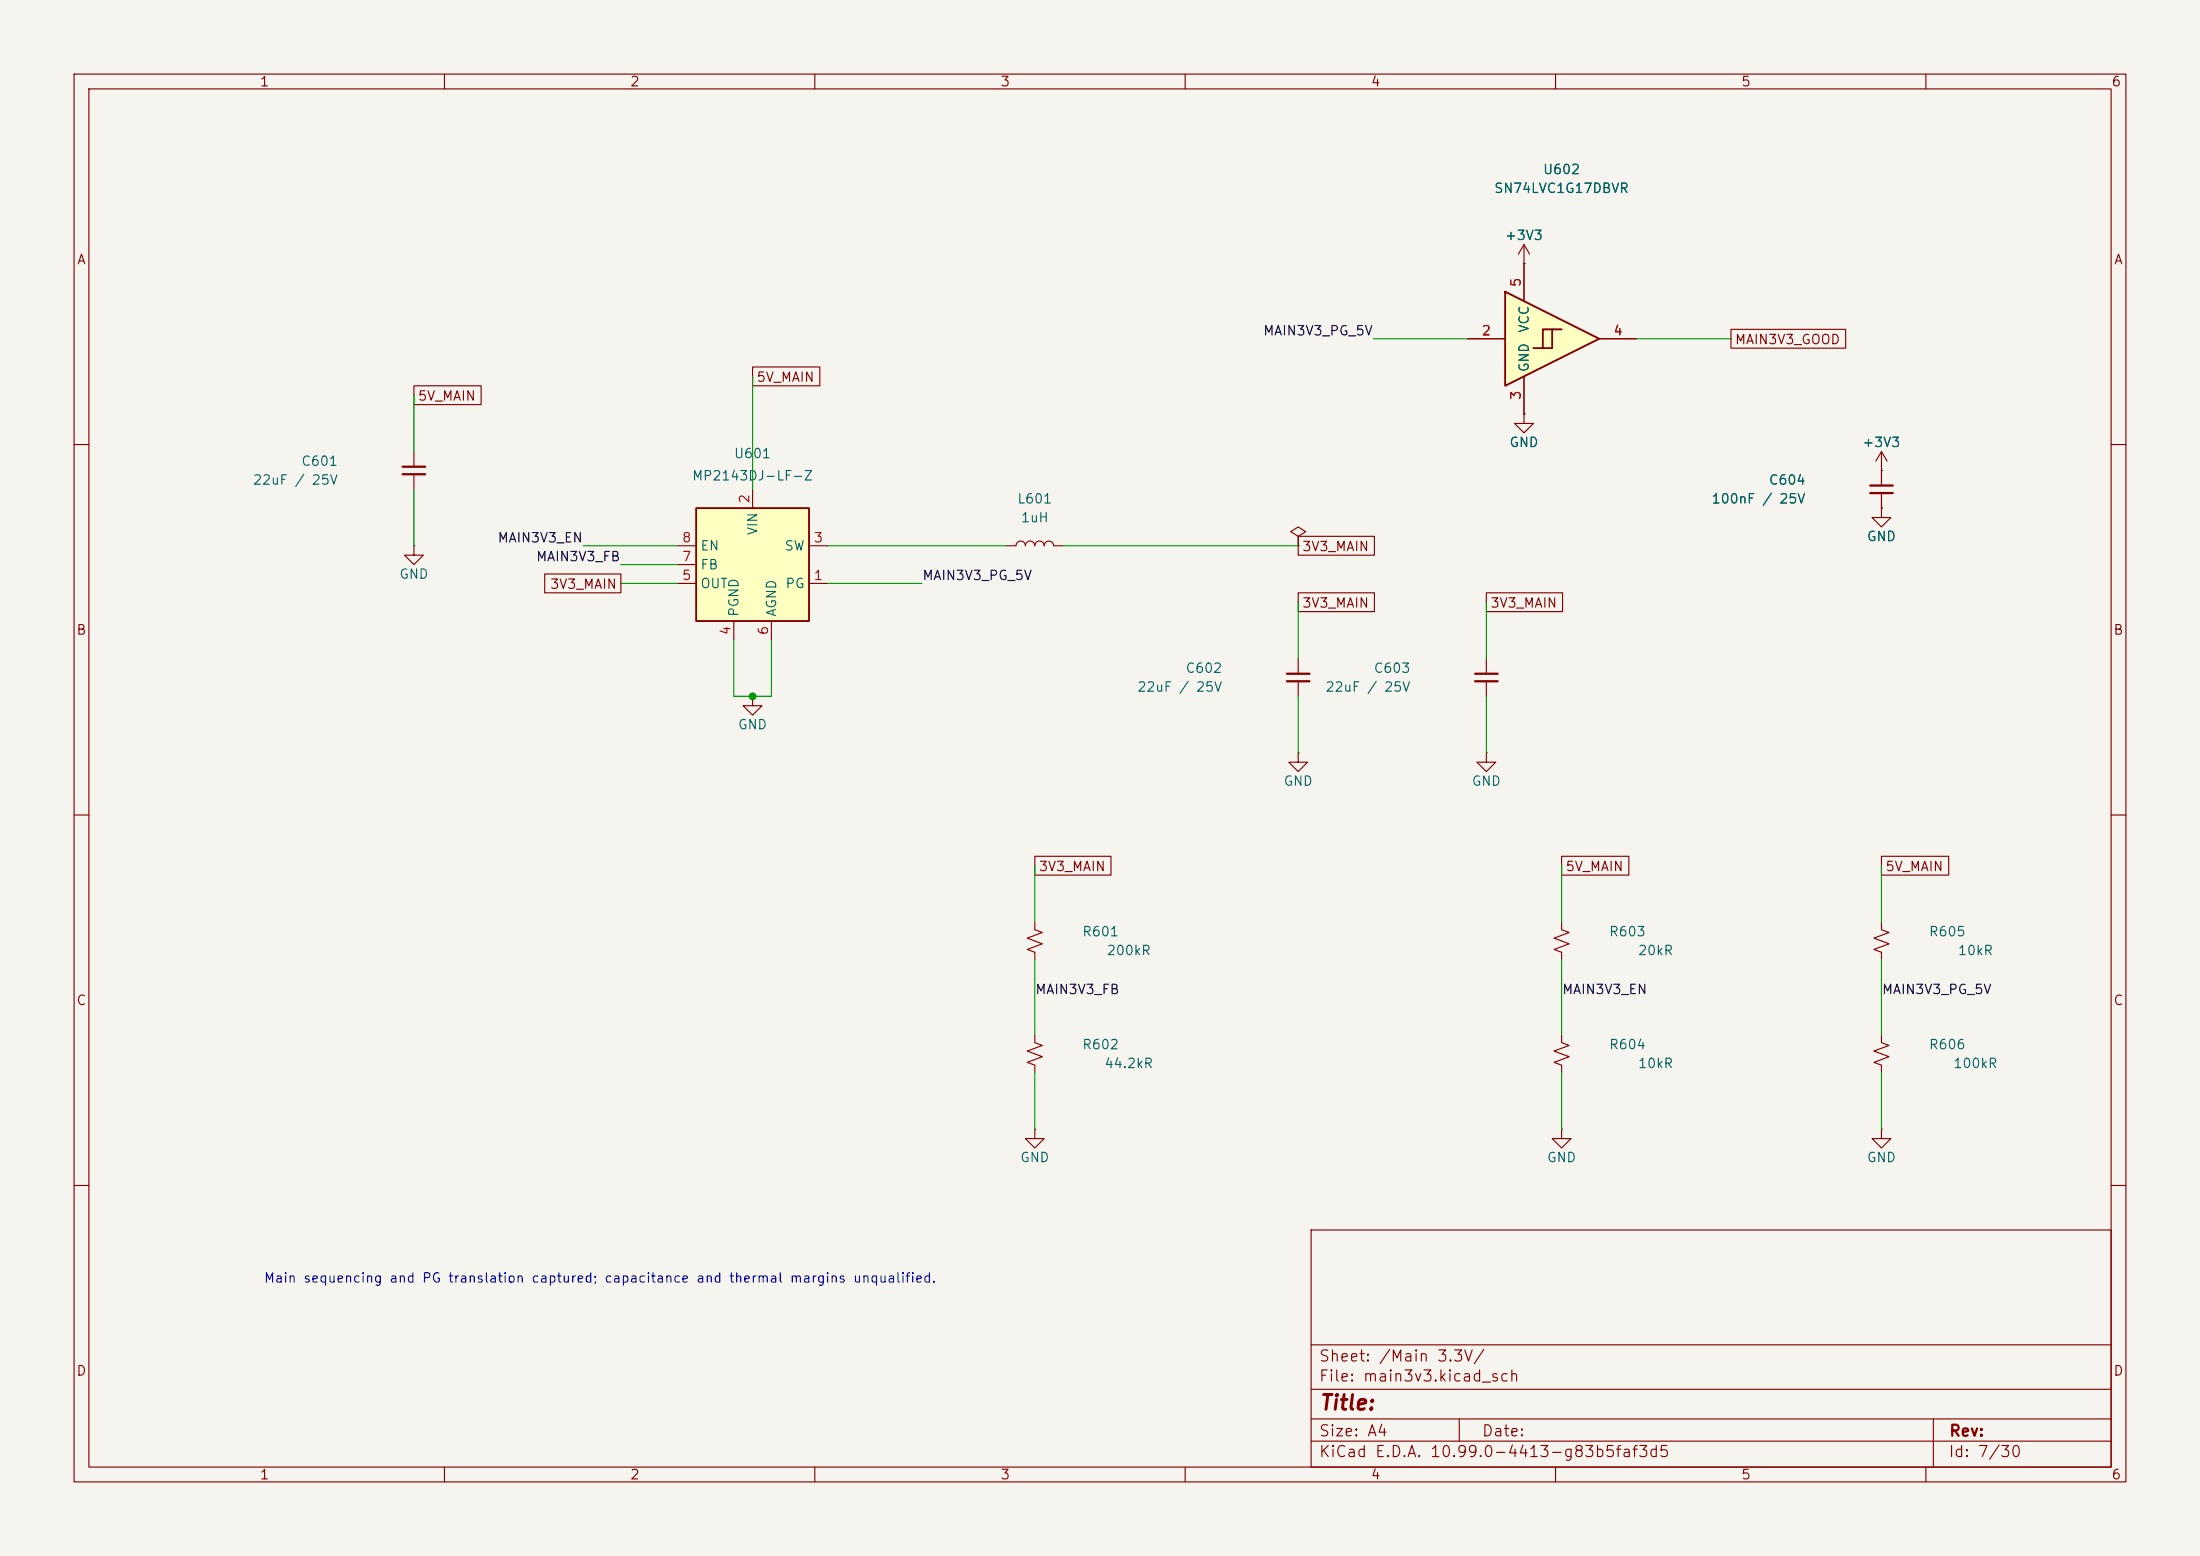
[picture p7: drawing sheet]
<svg xmlns="http://www.w3.org/2000/svg" width="297mm" height="210mm" viewBox="0 0 297 210" stroke-linecap="round" stroke-linejoin="round" font-family="sans-serif">
<path d="M0 0h297v210h-297z" fill="#f5f4ef" stroke="#f5f4ef" stroke-width=".14"/>
<g fill="none" stroke="#840000" stroke-width=".15">
<path d="M10 10h277v190h-277zM12 12h273v186h-273zM60 10v2M110 10v2M160 10v2M210 10v2M260 10v2M10 60h2M55.9 61v2M55.9 64v2M175.3 72.4l1-.6-1-.7-1.1 .7 1.1 .6v1.3M175.3 73.7h.1"/>
<path d="M254 68.6v1.3h1.3l-1.3 1.2-1.3-1.2h1.3M254 68.6h.1M285 60h2M200.7 88.9v2M200.7 91.9v2.1M10 110h2M175.3 101.6v1.3h1.2l-1.2 1.2-1.3-1.2h1.3M175.3 101.6h.1M200.7 101.6v1.3h1.2l-1.2 1.2-1.3-1.2h1.3M200.7 101.6h.1M285 110h2M139.7 124.5v1l1 .4-2 .7 2 .8-2 .7 1 .4v1"/>
<path d="M210.8 124.5v1l1 .4-2 .7 2 .8-2 .7 1 .4v1M210.8 139.7v1l1 .4-2 .8 2 .7-2 .8 1 .4v1M254 139.7v1l1 .4-2 .8 2 .7-2 .8 1 .4v1M254 124.5v1l1 .4-2 .7 2 .8-2 .7 1 .4v1M210.8 152.4v1.3h1.3l-1.3 1.2-1.3-1.2h1.3M210.8 152.4h.1M254 152.4v1.3h1.3l-1.3 1.2-1.3-1.2h1.3M254 152.4h.1M10 160h2M177 166h108v32h-108zM285 160h2M60 198v2"/>
<path d="M110 198v2M160 198v2M177 194.5h108M177 191.5h108M177 187.5h108M177 181.5h108M197 191.5v3M210 198v2M260 198v2M261 191.5v6.5"/>
</g>
<path d="M54.4 63h3M54.4 64h3M199.1 90.9h3.1M199.1 91.9h3.1" fill="none" stroke="#840000" stroke-width=".3"/>
<path d="M94 68.6h15.2v15.2h-15.2z" fill="#ffffc2"/>
<path d="M94 68.6h15.2v15.2h-15.2z" fill="none" stroke="#840000" stroke-width=".25"/>
<path d="M91.4 78.7h2.6M91.4 73.7h2.6M91.4 76.2h2.6M101.6 66v2.6M109.2 78.7h2.6M109.2 73.7h2.6M99.1 83.8v2.6M101.6 94v1.3h1.3l-1.3 1.2-1.3-1.2h1.3M101.6 94h.1M104.1 83.8v2.6" fill="none" stroke="#840000" stroke-width=".15"/>
<g fill="#ffffc2">
<path d="M203.2 39.4l12.7 6.3-12.7 6.4z"/>
<path d="M208.3 44.5v2.5h-1.3l2.5-2.5z"/>
<path d="M209.5 44.5h1.3l-2.5 2.5h1.2z"/>
</g>
<path d="M203.2 39.4l12.7 6.3-12.7 6.4zM209.5 44.5h-1.2v2.5h-1.3M210.8 44.5h-1.3v2.5h-1.2" fill="none" stroke="#840000" stroke-width=".25"/>
<g fill="none" stroke="#840000" stroke-width=".15">
<path d="M205.7 35.6h.1M205.7 33v7.6M205.7 33l-.7 1.3M205.7 33l.8 1.3M55.9 52.1h9.1v2.5h-9.1zM101.6 49.5h9.1v2.6h-9.1zM198.1 45.7h5.1M205.7 55.9v1.3h1.3l-1.3 1.2-1.2-1.2h1.2M205.7 55.9h.1M205.7 50.8v5.1M215.9 45.7h5.1M233.7 44.4h15.5v2.6h-15.5z"/>
<path d="M55.9 73.7v1.2h1.2l-1.2 1.3-1.3-1.3h1.3M55.9 73.7h.1M73.5 77.5h10.3v2.5h-10.3zM135.9 73.7h1.3a.64 .64 0 0 1 .6-.7 .64 .64 0 0 1 .6 .7 .64 .64 0 0 1 .7-.7 .64 .64 0 0 1 .6 .7 .64 .64 0 0 1 .6-.7 .64 .64 0 0 1 .7 .7 .64 .64 0 0 1 .6-.7 .64 .64 0 0 1 .6 .7h1.3M175.3 72.4h10.2v2.5h-10.2zM254 63.5h.1M254 68.6h.1M254 61v4.5M254 66.5v2.1M254 61l-.8 1.2M254 61l.8 1.2M175.3 80h10.2v2.6h-10.2z"/>
<path d="M175.3 88.9v2M175.3 91.9v2.1M200.7 80h10.2v2.6h-10.2zM139.7 115.6h10.3v2.5h-10.3zM210.8 115.6h9.1v2.5h-9.1zM254 115.6h9.1v2.5h-9.1zM139.7 139.7v1l1 .4-2 .8 2 .7-2 .8 1 .4v1M139.7 152.4v1.3h1.3l-1.3 1.2-1.3-1.2h1.3M139.7 152.4h.1"/>
</g>
<path d="M252.5 65.5h3M252.5 66.5h3M173.7 90.9h3.1M173.7 91.9h3.1" fill="none" stroke="#840000" stroke-width=".3"/>
<g fill="none" stroke="#009600" stroke-width=".15">
<path d="M55.9 53.3v7.7M101.6 50.8v15.2M185.4 45.7h12.7M221 45.7h12.7M55.9 66v7.7M78.7 73.7h12.7M83.8 78.7h7.6M83.8 76.2h7.6M111.8 78.7h12.7M111.8 73.7h24.1M143.5 73.7h31.8M99.1 86.4v7.6h5v-7.6"/>
<path d="M175.3 81.3v7.6M175.3 94v7.6M200.7 81.3v7.6M200.7 94v7.6M139.7 116.8v7.7M210.8 116.8v7.7M254 116.8v7.7M139.7 129.5v10.2M210.8 129.5v10.2M254 129.5v10.2M139.7 144.8v7.6M210.8 144.8v7.6"/>
<path d="M254 144.8v7.6"/>
</g>
<circle cx="101.6" cy="94" r=".46" fill="#009600" stroke="#009600" stroke-width=".14"/>
<text font-size="2" fill="#840000" x="178" y="190.8">Title:</text>
<g font-size="1.5" fill="#840000">
<text x="178" y="184.1">Sheet: /Main 3.3V/</text>
<text x="178" y="186.8">File: main3v3.kicad_sch</text>
<text x="178" y="197">KiCad E.D.A. 10.99.0-4413-g83b5faf3d5</text>
<text x="178" y="194.2">Size: A4</text>
<text x="200" y="194.2">Date:</text>
<text x="263" y="197">Id: 7/30</text>
<text x="263" y="194.2">Rev:</text>
</g>
<g font-size="1.3" fill="#840000">
<text x="35" y="12">1</text>
<text x="85" y="12">2</text>
<text x="135" y="12">3</text>
<text x="185" y="12">4</text>
<text x="235" y="12">5</text>
<text x="285" y="12">6</text>
<text x="10.3" y="36">A</text>
<text x="285.3" y="36">A</text>
<text x="234.1" y="46.8">MAIN3V3_GOOD</text>
<text x="102" y="51.9">5V_MAIN</text>
<text x="56.3" y="54.4">5V_MAIN</text>
<text x="175.7" y="74.7">3V3_MAIN</text>
<text x="74.2" y="79.8">3V3_MAIN</text>
<text x="175.7" y="82.3">3V3_MAIN</text>
<text x="201.1" y="82.3">3V3_MAIN</text>
<text x="10.2" y="86">B</text>
<text x="285.2" y="86">B</text>
<text x="140.1" y="117.9">3V3_MAIN</text>
<text x="211.3" y="117.9">5V_MAIN</text>
<text x="254.4" y="117.9">5V_MAIN</text>
<text x="10.2" y="136">C</text>
<text x="285.2" y="136">C</text>
<text x="10.2" y="186">D</text>
<text x="285.2" y="186">D</text>
<text x="35" y="200">1</text>
<text x="85" y="200">2</text>
<text x="135" y="200">3</text>
<text x="185" y="200">4</text>
<text x="235" y="200">5</text>
<text x="285" y="200">6</text>
</g>
<g font-size="1.3" fill="#006464">
<text x="208.2" y="23.8">U602</text>
<text x="201.6" y="26.4">SN74LVC1G17DBVR</text>
<text x="203.1" y="32.7">+3V3</text>
<text x="206.7" y="45" transform="rotate(-90 206.7 45)">VCC</text>
<text x="206.7" y="50.3" transform="rotate(-90 206.7 50.3)">GND</text>
<text x="34.1" y="65.7">22uF / 25V</text>
<text x="40.6" y="63.2">C601</text>
<text x="93.3" y="65.2">MP2143DJ-LF-Z</text>
<text x="99" y="62.2">U601</text>
<text x="203.7" y="60.7">GND</text>
<text x="238.7" y="65.7">C604</text>
<text x="251.3" y="60.7">+3V3</text>
<text x="137.2" y="68.3">L601</text>
<text x="137.7" y="70.8">1uH</text>
<text x="231" y="68.3">100nF / 25V</text>
<text x="94.5" y="77.2">FB</text>
<text x="94.5" y="74.6">EN</text>
<text x="102.6" y="72.3" transform="rotate(-90 102.6 72.3)">VIN</text>
<text x="105.8" y="74.6">SW</text>
<text x="251.9" y="73.4">GND</text>
<text x="53.8" y="78.4">GND</text>
<text x="94.5" y="79.7">OUT</text>
<text x="100" y="83.3" transform="rotate(-90 100 83.3)">PGND</text>
<text x="105.1" y="83.3" transform="rotate(-90 105.1 83.3)">AGND</text>
<text x="105.9" y="79.7">PG</text>
<text x="153.4" y="93.7">22uF / 25V</text>
<text x="160" y="91.1">C602</text>
<text x="178.8" y="93.7">22uF / 25V</text>
<text x="185.4" y="91.1">C603</text>
<text x="99.5" y="98.8">GND</text>
<text x="173.2" y="106.4">GND</text>
<text x="198.6" y="106.4">GND</text>
<text x="146" y="126.7">R601</text>
<text x="149.3" y="129.2">200kR</text>
<text x="217.1" y="126.7">R603</text>
<text x="221" y="129.2">20kR</text>
<text x="260.3" y="126.7">R605</text>
<text x="264.2" y="129.2">10kR</text>
<text x="146" y="141.9">R602</text>
<text x="217.1" y="141.9">R604</text>
<text x="260.3" y="141.9">R606</text>
<text x="149" y="144.5">44.2kR</text>
<text x="221" y="144.5">10kR</text>
<text x="263.6" y="144.5">100kR</text>
<text x="137.6" y="157.2">GND</text>
<text x="208.8" y="157.2">GND</text>
<text x="251.9" y="157.2">GND</text>
</g>
<g font-size="1.3" fill="#a90000">
<text x="205.6" y="38.8" transform="rotate(-90 205.6 38.8)">5</text>
<text x="199.9" y="45.6">2</text>
<text x="217.7" y="45.6">4</text>
<text x="205.6" y="54.1" transform="rotate(-90 205.6 54.1)">3</text>
<text x="101.5" y="68" transform="rotate(-90 101.5 68)">2</text>
<text x="92" y="76.1">7</text>
<text x="92" y="73.5">8</text>
<text x="109.8" y="73.5">3</text>
<text x="92" y="78.6">5</text>
<text x="109.8" y="78.6">1</text>
<text x="98.9" y="85.8" transform="rotate(-90 98.9 85.8)">4</text>
<text x="104" y="85.8" transform="rotate(-90 104 85.8)">6</text>
</g>
<g font-size="1.3" fill="#0f0f0f">
<text x="170.4" y="45.6">MAIN3V3_PG_5V</text>
<text x="67.1" y="73.5">MAIN3V3_EN</text>
<text x="72.3" y="76.1">MAIN3V3_FB</text>
<text x="124.4" y="78.6">MAIN3V3_PG_5V</text>
<text x="139.7" y="134.5">MAIN3V3_FB</text>
<text x="210.8" y="134.5">MAIN3V3_EN</text>
<text x="254" y="134.5">MAIN3V3_PG_5V</text>
</g>
<text font-size="1.3" fill="#0000c2" x="35.5" y="173.4">Main sequencing and PG translation captured; capacitance and thermal margins unqualified.</text>
</svg>
